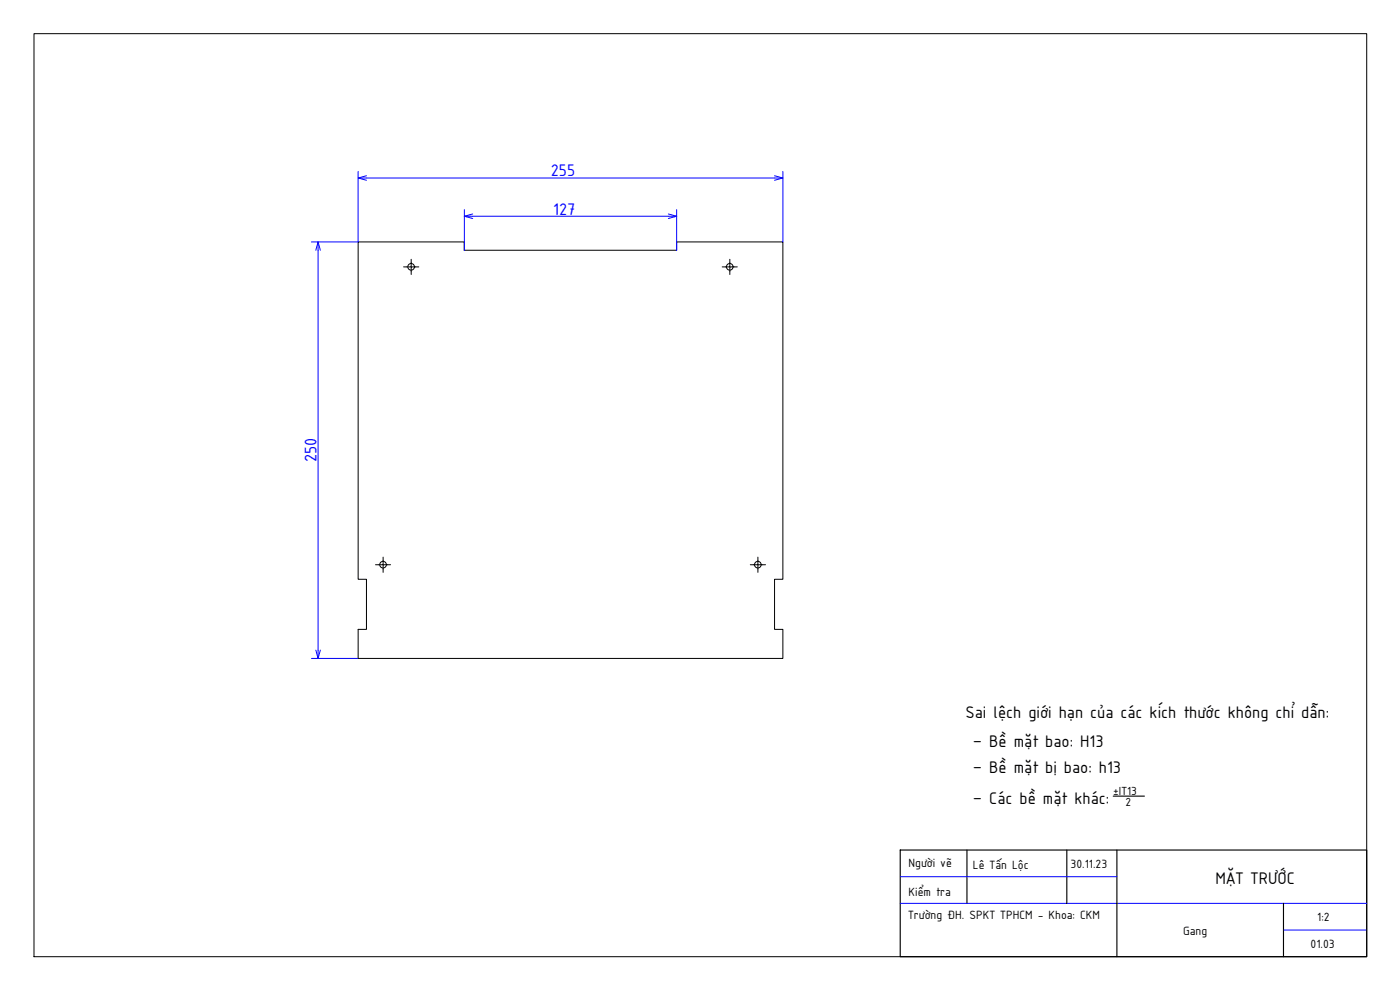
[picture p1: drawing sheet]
<svg xmlns="http://www.w3.org/2000/svg" width="420mm" height="297mm" viewBox="0 0 420 297" stroke-linecap="round" stroke-linejoin="round" font-family="sans-serif">
<!-- layer: NetDam -->
<g fill="none" stroke="#000" stroke-width=".3">
<path d="M10.2 10.1h400v276.9h-400zM107.5 72.6h31.8v2.5h63.8v-2.5h31.9v101.2h-2.5v15h2.5v8.8h-127.5v-8.8h2.5v-15h-2.5z"/>
<circle cx="123.4" cy="80.1" r=".99"/>
<circle cx="219" cy="80.1" r=".99"/>
<circle cx="115" cy="169.4" r=".99"/>
<circle cx="227.4" cy="169.4" r=".99"/>
</g>
<!-- layer: DuongTam -->
<path d="M123.4 77.8v2.3h-2.3M219 77.8v2.3h-2.3M125.7 80.1h-2.3v2.3M221.3 80.1h-2.3v2.3M115 167.2v2.2h-2.3M117.2 169.4h-2.2v2.3M227.5 167.2v2.2h-2.3M229.7 169.4h-2.2v2.3" fill="none" stroke="#000" stroke-width=".3"/>
<!-- layer: NetDam -->
<path d="M334.1 238.9h9.4M270.2 255h140v32h-140zM290.2 255v16M320.2 255v16M335.2 255v32M385.2 271v16" fill="none" stroke="#000" stroke-width=".34"/>
<!-- layer: Netmanh -->
<path d="M107.5 51.4v21.2h-14M110 53.4h122.5M235 51.4v21.2M95.5 75.1v120M139.4 62.9v12.2M141.9 64.9h58.7M203.1 62.9v12.2M93.5 197.6h14M270.2 271h140M270.2 263h65M385.2 279h25" fill="none" stroke="#00f" stroke-width=".3"/>
<!-- layer: 0 -->
<path d="M107.5 53.4h2.5M110 52.7l-2.5 .7 2.5 .7M232.5 52.7l2.5 .7-2.5 .7M232.5 53.4h2.5M94.8 75.1l.7-2.5 .6 2.5M95.5 72.6v2.5M139.4 64.9h2.5M141.9 64.2l-2.5 .7 2.5 .7M200.6 64.2l2.5 .7-2.5 .7M200.6 64.9h2.5M94.8 195.1l.7 2.5 .6-2.5M95.5 195.1v2.5" fill="none" stroke="#00f" stroke-width=".3"/>
<g font-size="5.4" fill="#00f">
<text x="165.3" y="52.9">255</text>
<text x="166" y="64.4">127</text>
<text x="95" y="138.8" transform="rotate(-90 95 138.8)">250</text>
</g>
<g font-size="5.4">
<text x="289.7" y="215.5">Sai lệch giới hạn của các kích thước không chỉ dẫn:</text>
<text x="292" y="224">– Bề mặt bao: H13</text>
<text x="292" y="232">– Bề mặt bị bao: h13</text>
<text x="292" y="241.3">– Các bề mặt khác:</text>
<text x="364.8" y="265.2">MẶT TRƯỚC</text>
</g>
<g font-size="3.9">
<text x="272.7" y="260.1">Người vẽ</text>
<text x="292" y="260.8">Lê Tấn Lộc</text>
<text x="321.3" y="260.3">30.11.23</text>
<text x="272.7" y="268.7">Kiểm tra</text>
<text x="272.5" y="275.8">Trường ĐH. SPKT TPHCM - Khoa: CKM</text>
<text x="355" y="280.6">Gang</text>
<text x="395.3" y="276.3">1:2</text>
<text x="393.3" y="284.3">01.03</text>
</g>
<g font-size="3.8">
<text x="334.1" y="238.4">±IT13</text>
<text x="337.8" y="241.8">2</text>
</g>
</svg>
